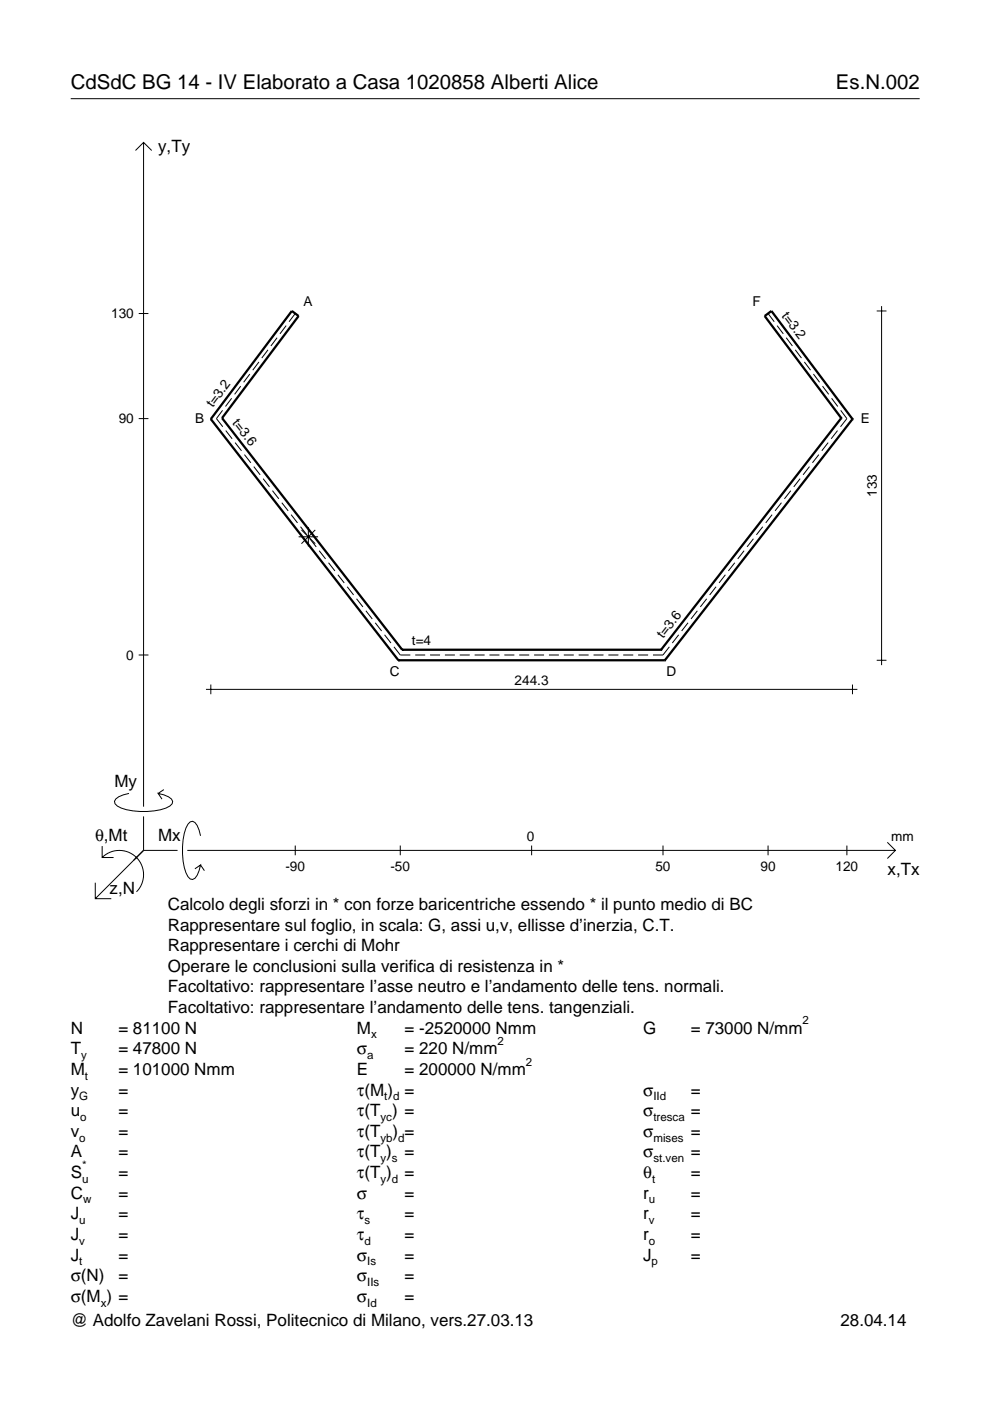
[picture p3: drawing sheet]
<svg xmlns="http://www.w3.org/2000/svg" width="210mm" height="297mm" viewBox="0 0 210 297" stroke-linecap="round" stroke-linejoin="round" font-family="sans-serif">
<g fill="none" stroke="#000" stroke-width=".21">
<path d="M15 20.9h180M28.7 31.9l1.7-1.7 1.8 1.7M30.4 30.2v140.8M29.4 66.5h2.1M53 79.3l-1.3 1.8M54.9 76.7l-1.3 1.8M56.8 74.2l-1.3 1.7M58.7 71.6l-1.3 1.8M60.7 69l-1.3 1.8M62.6 66.5l-1.3 1.7M162.8 66.5l1.4 1.7M164.8 69l1.3 1.8"/>
<path d="M166.7 71.6l1.3 1.8M168.6 74.2l1.3 1.7M170.5 76.7l1.4 1.8M172.5 79.3l1.3 1.8M185.9 65.9h2M186.9 64.9v76.1M29.4 88.8h2.1M47.2 87l-1.3 1.8 1.3 1.7M47.9 91.3l1.3 1.7M49.1 84.4l-1.3 1.8M49.8 93.8l1.4 1.8M51 81.9l-1.3 1.7"/>
<path d="M51.8 96.4l1.4 1.7M53.8 98.9l1.4 1.8M171.6 98.9l-1.3 1.8M173.6 96.4l-1.3 1.7M174.4 81.9l1.3 1.7M175.6 93.8l-1.4 1.8M176.3 84.4l1.3 1.8M177.6 91.3l-1.4 1.7M178.2 87l1.4 1.8-1.4 1.7M55.8 101.5l1.3 1.7M57.8 104l1.3 1.8M59.7 106.6l1.4 1.7"/>
<path d="M61.7 109.1l1.4 1.8M63.3 113.8h4.1M63.7 111.7l1.4 1.7M63.9 112.4l2.9 2.9M65.4 111.8v4.1M65.7 114.2l1.3 1.8M66.8 112.4l-2.9 2.9M67.7 116.8l1.3 1.7M69.7 119.3l1.3 1.7M155.8 119.3l-1.4 1.7M157.8 116.8l-1.4 1.7M159.7 114.2l-1.3 1.8"/>
<path d="M161.7 111.7l-1.3 1.7M163.7 109.1l-1.3 1.8M165.7 106.6l-1.4 1.7M167.7 104l-1.4 1.8M169.6 101.5l-1.3 1.7M29.4 138.9h2.1M71.6 121.9l1.4 1.7M73.6 124.4l1.4 1.7M75.6 127l1.3 1.7M77.6 129.5l1.3 1.7M79.6 132l1.3 1.8M81.5 134.6l1.4 1.7"/>
<path d="M83.5 137.1l1.4 1.8h2.1M88 138.9h2.1M91.2 138.9h2.1M94.3 138.9h2.1M97.5 138.9h2.1M100.6 138.9h2.1M103.8 138.9h2.1M106.9 138.9h2.2M110.1 138.9h2.1M113.2 138.9h2.2M116.4 138.9h2.1M119.5 138.9h2.2"/>
<path d="M122.7 138.9h2.1M125.8 138.9h2.2M129 138.9h2.1M132.1 138.9h2.2M135.3 138.9h2.1M141.9 137.1l-1.3 1.8h-2.2M143.9 134.6l-1.4 1.7M145.9 132l-1.4 1.8M147.9 129.5l-1.4 1.7M149.8 127l-1.3 1.7M151.8 124.4l-1.3 1.7M153.8 121.9l-1.3 1.7"/>
<path d="M185.9 140h2M43.7 146.2h138.1M44.7 145.1v2.1M180.7 145.1v2.1M21.7 179.4v2.4h2.4M27.3 168.2a3.6 3.6 0 0 0-3 1.7l.1 .5a5.6 5.6 0 0 0 3.8 1.5 13.4 13.4 0 0 0 7.8-1l.5-.5 .1-.5a3.6 3.6 0 0 0-3.1-1.7l.8 1.2M30.4 173.1v7.2M34.7 167.4l-1.2 .8M42.5 177.2a3.6 3.6 0 0 0-1.7-3.1l-.5 .2a5.7 5.7 0 0 0-1.5 3.7 13.3 13.3 0 0 0 1 7.9l.5 .5 .5 .1a3.6 3.6 0 0 0 1.7-3.1l-1.2 .8M62.6 179.3v2M84.9 179.3v2M112.7 179.3v2"/>
<path d="M140.6 179.3v2M162.8 179.3v2M179.6 179.3v2M188.1 178.6l1.7 1.7-1.7 1.7M20.2 187.2v3.3h3.4M21.7 181.8a5.1 5.1 0 0 1 7.2 0 5.1 5.1 0 0 1 0 7.3M30.4 180.3l-10.2 10.2M30.4 180.3h7.2M39.7 180.3h150.1M42.5 183.4l.8 1.2"/>
</g>
<g fill="none" stroke="#000" stroke-width=".48">
<path d="M44.7 88.9h.1M44.7 88.9l39.8 51.1M47.1 88.6h.1M47.1 88.6l16.2-21.6-1.4-1.1-17.2 23M47.1 88.6l38.2 49.2M178.4 88.6h.1M178.4 88.6l-38.2 49.2M178.4 88.6l-16.3-21.6 1.5-1.1 17.1 23M180.7 88.9h.1M180.7 88.9l-39.7 51.1M84.5 140h.1M84.5 140h56.5"/>
<path d="M85.3 137.8h.1M85.3 137.8h54.9M140.2 137.8h.1M141 140h.1"/>
</g>
<g font-size="4.3">
<text x="15" y="18.9">CdSdC BG 14 - IV Elaborato a Casa 1020858 Alberti Alice</text>
<text x="177.2" y="18.9">Es.N.002</text>
</g>
<g font-size="3.6">
<text x="33.5" y="32.3">y,Ty</text>
<text x="24.3" y="166.9">My</text>
<text x="20.1" y="178.2">θ,Mt</text>
<text x="33.5" y="178.2">Mx</text>
<text x="188.2" y="185.5">x,Tx</text>
<text x="23.2" y="189.6">z,N</text>
<text x="35.6" y="192.9">Calcolo degli sforzi in * con forze baricentriche essendo * il punto medio di BC</text>
<text x="35.6" y="197.3">Rappresentare sul foglio, in scala: G, assi u,v, ellisse d’inerzia, C.T.</text>
<text x="35.6" y="201.7">Rappresentare i cerchi di Mohr</text>
<text x="35.6" y="206">Operare le conclusioni sulla verifica di resistenza in *</text>
<text x="35.6" y="210.4">Facoltativo: rappresentare l’asse neutro e l’andamento delle tens. normali.</text>
<text x="35.6" y="214.8">Facoltativo: rappresentare l’andamento delle tens. tangenziali.</text>
<text x="15" y="219.2">N</text>
<text x="25.1" y="219.2">= 81100 N</text>
<text x="75.7" y="219.2">M</text>
<text x="85.8" y="219.2">= -2520000 Nmm</text>
<text x="136.4" y="219.2">G</text>
<text x="146.5" y="219.2">= 73000 N/mm</text>
<text x="15" y="227.9">M</text>
<text x="15" y="223.5">T</text>
<text x="25.1" y="223.5">= 47800 N</text>
<text x="25.1" y="227.9">= 101000 Nmm</text>
<text x="75.7" y="223.5">σ</text>
<text x="75.7" y="227.9">E</text>
<text x="85.8" y="223.5">= 220 N/mm</text>
<text x="85.8" y="227.9">= 200000 N/mm</text>
<text x="15" y="232.3">y</text>
<text x="25.1" y="232.3">=</text>
<text x="75.7" y="232.3">τ(M ) =</text>
<text x="136.4" y="232.3">σ</text>
<text x="146.5" y="232.3">=</text>
<text x="15" y="236.7">u</text>
<text x="25.1" y="236.7">=</text>
<text x="75.7" y="236.7">τ(T ) =</text>
<text x="136.4" y="236.7">σ</text>
<text x="146.5" y="236.7">=</text>
<text x="15" y="241">v</text>
<text x="15" y="245.4">A</text>
<text x="25.1" y="241">=</text>
<text x="25.1" y="245.4">=</text>
<text x="75.7" y="245.4">τ(T )</text>
<text x="75.7" y="241">τ(T</text>
<text x="83.3" y="241">) =</text>
<text x="85.8" y="245.4">=</text>
<text x="136.4" y="241">σ</text>
<text x="136.4" y="245.4">σ</text>
<text x="146.5" y="241">=</text>
<text x="146.5" y="245.4">=</text>
<text x="15" y="249.8">S</text>
<text x="25.1" y="249.8">=</text>
<text x="75.7" y="249.8">τ(T )</text>
<text x="85.8" y="249.8">=</text>
<text x="136.4" y="249.8">θ</text>
<text x="146.5" y="249.8">=</text>
<text x="15" y="254.2">C</text>
<text x="25.1" y="254.2">=</text>
<text x="75.7" y="254.2">σ</text>
<text x="85.8" y="254.2">=</text>
<text x="136.4" y="254.2">r</text>
<text x="146.5" y="254.2">=</text>
<text x="15" y="258.5">J</text>
<text x="15" y="262.9">J</text>
<text x="25.1" y="258.5">=</text>
<text x="25.1" y="262.9">=</text>
<text x="75.7" y="258.5">τ</text>
<text x="75.7" y="262.9">τ</text>
<text x="85.8" y="258.5">=</text>
<text x="85.8" y="262.9">=</text>
<text x="136.4" y="258.5">r</text>
<text x="136.4" y="262.9">r</text>
<text x="146.5" y="258.5">=</text>
<text x="146.5" y="262.9">=</text>
<text x="15" y="267.3">J</text>
<text x="25.1" y="267.3">=</text>
<text x="75.7" y="267.3">σ</text>
<text x="85.8" y="267.3">=</text>
<text x="136.4" y="267.3">J</text>
<text x="146.5" y="267.3">=</text>
<text x="15" y="271.7">σ(N)</text>
<text x="25.1" y="271.7">=</text>
<text x="75.7" y="271.7">σ</text>
<text x="85.8" y="271.7">=</text>
<text x="15" y="276">σ(M ) =</text>
<text x="15" y="281.2">@ Adolfo Zavelani Rossi, Politecnico di Milano, vers.27.03.13</text>
<text x="75.7" y="276">σ</text>
<text x="85.8" y="276">=</text>
<text x="178.2" y="281.2">28.04.14</text>
</g>
<g font-size="2.9">
<text x="64.4" y="64.8">A</text>
<text x="159.6" y="64.8">F</text>
<text x="23.6" y="67.5">130</text>
<text x="165.6" y="67" transform="rotate(53 165.6 67)">t=3.2</text>
<text x="25.2" y="89.8">90</text>
<text x="41.4" y="89.7">B</text>
<text x="45.1" y="86.6" transform="rotate(-53 45.1 86.6)">t=3.2</text>
<text x="49.1" y="89.6" transform="rotate(52 49.1 89.6)">t=3.6</text>
<text x="182.5" y="89.7">E</text>
<text x="185.9" y="105.4" transform="rotate(-90 185.9 105.4)">133</text>
<text x="87.3" y="136.7">t=4</text>
<text x="140.6" y="135.5" transform="rotate(-52 140.6 135.5)">t=3.6</text>
<text x="26.8" y="139.9">0</text>
<text x="82.6" y="143.4">C</text>
<text x="141.3" y="143.4">D</text>
<text x="109.1" y="145.1">244.3</text>
<text x="111.7" y="178.2">0</text>
<text x="189" y="178.2">mm</text>
<text x="60.5" y="184.7">-90</text>
<text x="82.8" y="184.7">-50</text>
<text x="139" y="184.7">50</text>
<text x="161.2" y="184.7">90</text>
<text x="177.2" y="184.7">120</text>
</g>
<g font-size="2.4">
<text x="78.7" y="220.2">x</text>
<text x="105.5" y="221.5">2</text>
<text x="170.2" y="217.2">2</text>
<text x="17.2" y="224.5">y</text>
<text x="77.9" y="224.5">a</text>
<text x="111.5" y="225.9">2</text>
<text x="16.8" y="233.3">G</text>
<text x="18" y="228.9">t</text>
<text x="81.5" y="233.3">t d</text>
<text x="138.5" y="233.3">IId</text>
<text x="17" y="237.7">o</text>
<text x="80.7" y="237.7">yc</text>
<text x="138.5" y="237.7">tresca</text>
<text x="16.8" y="242">o</text>
<text x="80.7" y="242">yb d</text>
<text x="138.5" y="242">mises</text>
<text x="17.4" y="250.8">u</text>
<text x="17.4" y="247.8">*</text>
<text x="80.7" y="246.4">y s</text>
<text x="80.7" y="250.8">y d</text>
<text x="138.2" y="250.8">t</text>
<text x="138.5" y="246.4">st.ven</text>
<text x="17.6" y="255.2">w</text>
<text x="137.6" y="255.2">u</text>
<text x="16.8" y="259.5">u</text>
<text x="16.8" y="263.9">v</text>
<text x="77.3" y="259.5">s</text>
<text x="77.3" y="263.9">d</text>
<text x="137.6" y="259.5">v</text>
<text x="137.6" y="263.9">o</text>
<text x="16.8" y="268.3">t</text>
<text x="77.9" y="268.3">Is</text>
<text x="138.2" y="268.3">p</text>
<text x="77.9" y="272.7">IIs</text>
<text x="21.4" y="277">x</text>
<text x="77.9" y="277">Id</text>
</g>
</svg>
